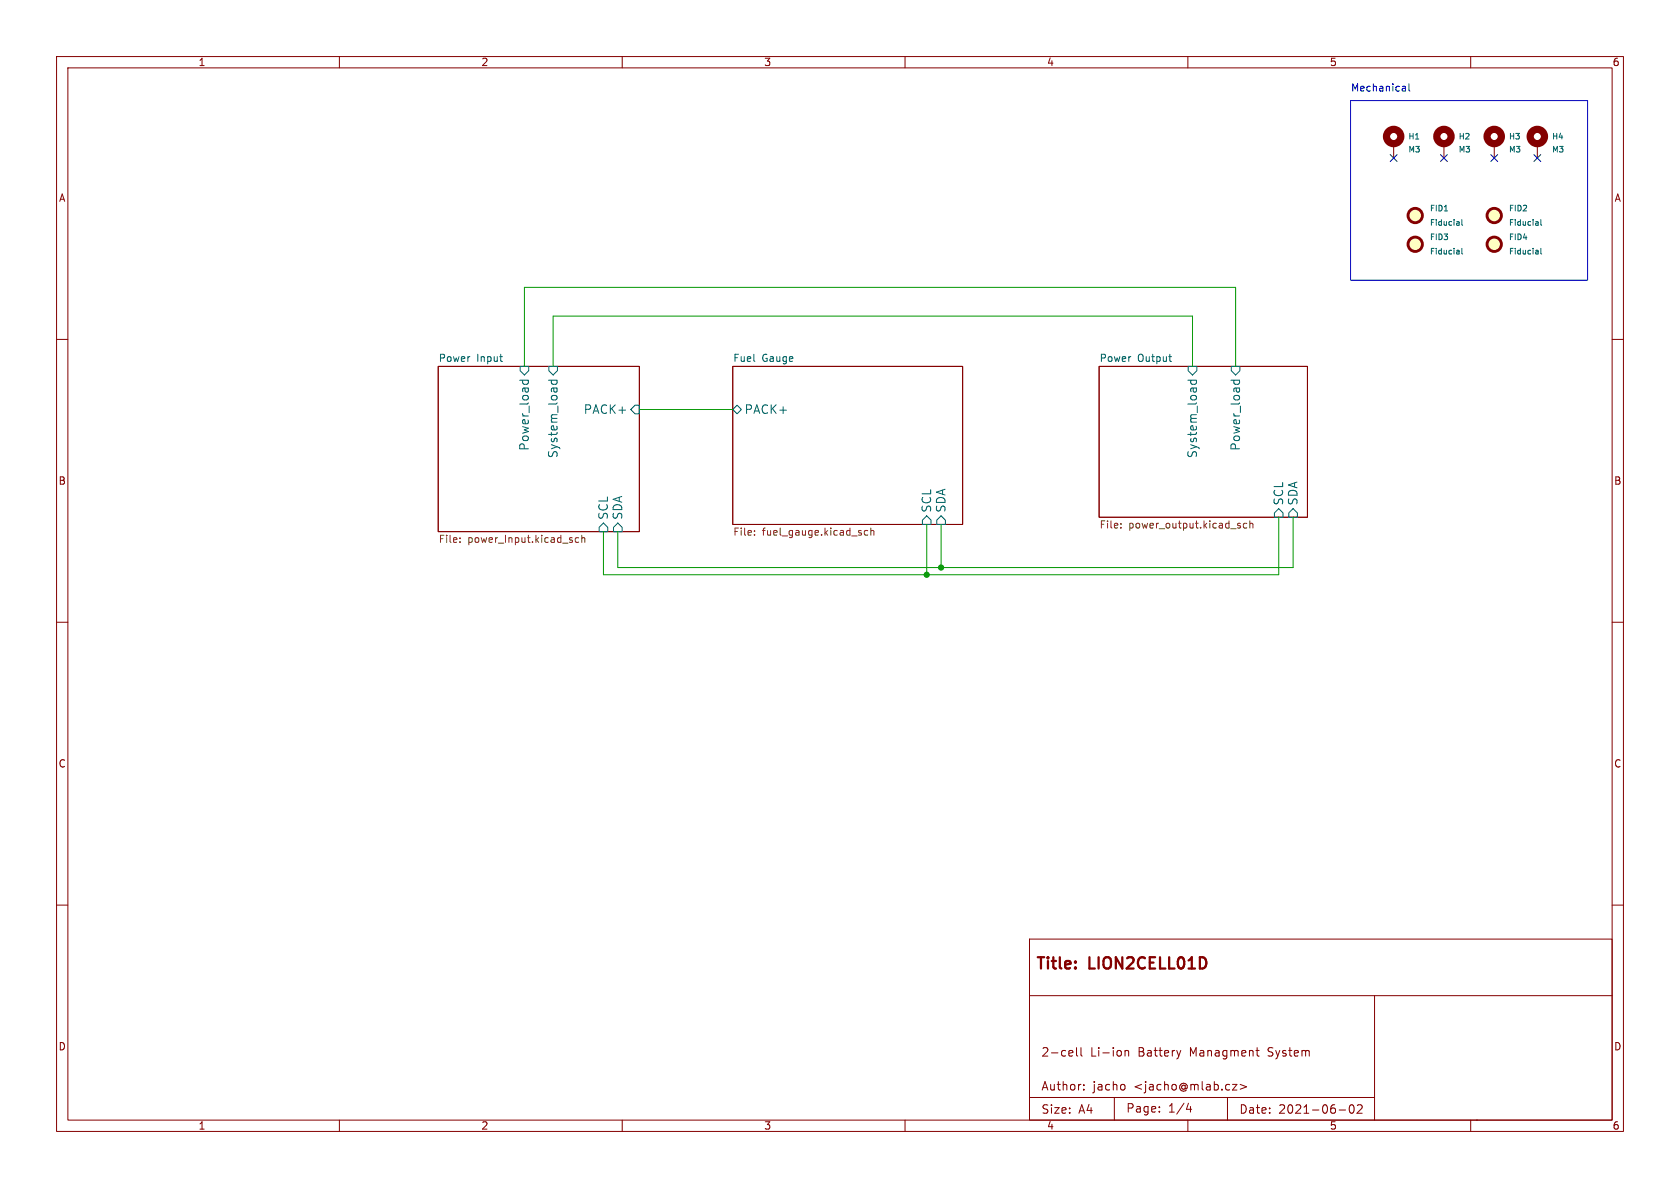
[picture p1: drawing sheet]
<svg xmlns="http://www.w3.org/2000/svg" width="297mm" height="210mm" viewBox="0 0 297 210" stroke-linecap="round" stroke-linejoin="round" font-family="sans-serif">
<g fill="none" stroke="#840000" stroke-width=".18">
<path d="M10 10h277v190h-277zM12 12h273v186h-273zM60 10v2M110 10v2M160 10v2M210 10v2M260 10v2M246.4 25.4v2.5M255.3 25.4v2.5M264.2 25.4v2.5M271.8 25.4v2.5M10 60h2"/>
<path d="M285 60h2M77.5 64.8h35.5v29.2h-35.5zM129.5 64.8h40.7v27.9h-40.7zM194.3 64.8h36.8v26.6h-36.8zM10 110h2M285 110h2M10 160h2M285 160h2M182 166h103v32h-103zM182 176h103M243 176v22M60 198v2"/>
<path d="M110 198v2M160 198v2M182 194h61M189.5 185.7l.2 .4-.7 .1M189.6 186.6l-.1 .1M190.3 185.2v1.3l.2 .2M191.1 185.2v1.3l.2 .2M191.6 192.6v.1M191.6 191.8v.1M197 194v4M198.7 191.8l.2 .2v.4l-.2 .2M198.9 185.7v1"/>
<path d="M198.9 185.8l.2-.1 .4 .1v.9M205 196.5v.1M205 195.7v.1M208.7 185.7l-.3 1M210 198v2M210.1 195l-.4 1.1h1M210.5 195.6v1M217 194v4M217.9 191.7h.8l-.8 1h.8M219.2 191.7l1.2 .4-1.2 .5M222 185.7h.6M222.2 185.2v1.3l.4 .2"/>
<path d="M236.7 196.2h1.2M238.7 195.4l.2-.1a.81 .81 0 0 1 .6 .6 .81 .81 0 0 1-.3 .8l-.2 .1a.81 .81 0 0 1-.6-.6 .81 .81 0 0 1 .3-.8zM240 195.4l.5-.1 .2 .1 .1 .3-.9 1.1h.9M260 198v2M261 198h.1"/>
</g>
<g fill="none" stroke="#006464" stroke-width=".18">
<path d="M257.8 39.2l.2 .1v.5M258 39.8h-.1M258 39.4h-.1M258.4 38.8v.9l.2 .1M271.8 39.2l.1 .1v.5M271.9 39.8h-.1M271.9 39.4h-.1M272.4 38.8v.9l.1 .1M257.8 44.2l.2 .2v.5M258 44.9h-.1M258 44.5h-.1M258.4 43.9v.9l.2 .1"/>
<path d="M271.8 44.2l.1 .2v.5M271.9 44.9h-.1M271.9 44.5h-.1M272.4 43.9v.9l.1 .1M88.3 63h.5M88.7 63.9h.1M91.9 67.2h1.5M91.9 64.8h1.6v.7l-.8 .8-.8-.8zM92.5 67.2l-.1 .4 .3 .3M93.3 67.2l.1 .4-.3 .3M97 67.2h1.5M97 64.8h1.6v.7l-.8 .8-.8-.8z"/>
<path d="M97.5 67.2v.4l.3 .3h.4l.2-.1v-.6M112.3 71.6h.7v1.6h-.7l-.8-.8zM130.3 71.6l.8 .8-.8 .8-.8-.8zM206.6 63h.5M207 63.9h.1M210 67.2h1.5M210.1 64.8h1.5v.7l-.8 .8-.7-.8zM210.6 67.2l-.1 .4 .3 .3h.4l.2-.1v-.6M217.6 67.2h1.5M217.7 64.8h1.5v.7l-.8 .8-.7-.8zM218.2 67.2l-.1 .4 .3 .3M219.1 67.2v.4l-.3 .3"/>
<path d="M106.7 92.5l.7 .7v.8h-1.5v-.8zM109.2 92.5l.8 .7v.8h-1.5v-.8zM163.1 91.9l.7-.7 .8 .7v.8h-1.5zM166.4 91.2l.7 .7v.8h-1.5v-.8zM226.1 89.9l.7 .8v.7h-1.5v-.7zM227.8 90.7l.8-.8 .8 .8v.7h-1.6z"/>
</g>
<g fill="none" stroke="#725600" stroke-width=".18">
<path d="M81.3 95.8v.1M81.3 95.1v.1M102.3 95.1l-.4-.1-.2 .3 .1 .5h.5M102.8 95.2l.2-.2 .3 .1 .1 .8M102.8 94.6v1.3M133.4 94.5v.1M133.4 93.8v.2M153.4 93.8h-.4l-.2 .2 .1 .6h.5M154 93.9l.1-.1h.3l.1 .8M154 93.3v1.3M198.2 93.2v.1M198.2 92.6v.1"/>
<path d="M219 92.9l.3 .1v.2l-.2 .1h-.2M219 92.5l.3 .1M220.4 92.6l-.3-.1-.3 .2 .1 .6h.5M221 92.6l.1-.1 .3 .1 .1 .7M221 92.1v1.2"/>
</g>
<g fill="none" stroke="#840000" stroke-width="1.3">
<circle cx="246.4" cy="24.1" r="1.27"/>
<circle cx="255.3" cy="24.1" r="1.27"/>
<circle cx="264.2" cy="24.1" r="1.27"/>
<circle cx="271.8" cy="24.1" r="1.27"/>
</g>
<g fill="#ffffc2" stroke="#ffffc2" stroke-width=".18">
<circle cx="250.2" cy="38.1" r="1.27"/>
<circle cx="250.2" cy="43.2" r="1.27"/>
<circle cx="264.2" cy="43.2" r="1.27"/>
<circle cx="264.2" cy="38.1" r="1.27"/>
</g>
<g fill="none" stroke="#840000" stroke-width=".51">
<circle cx="250.2" cy="38.1" r="1.27"/>
<circle cx="264.2" cy="38.1" r="1.27"/>
<circle cx="250.2" cy="43.2" r="1.27"/>
<circle cx="264.2" cy="43.2" r="1.27"/>
</g>
<path d="M238.8 17.8h41.9v31.7h-41.9zM248.1 15.2h.2l.2 .2v.7M248.5 16l-.4 .1M248.5 15.6h-.4M249.1 14.8v1.1l.2 .2" fill="none" stroke="#0000c2" stroke-width=".18"/>
<path d="M92.7 64.8v-14h125.7v14M97.8 64.8v-8.9h113v8.9M113 72.4h16.5M163.8 92.7v8.9M166.4 92.7v7.6M226.1 91.4v10.2h-119.4v-7.6M228.6 91.4v8.9h-119.4v-6.3" fill="none" stroke="#009600" stroke-width=".18"/>
<path d="M245.8 27.3l1.2 1.2M247 27.3l-1.2 1.2M254.7 27.3l1.2 1.2M255.9 27.3l-1.2 1.2M263.6 27.3l1.2 1.2M264.8 27.3l-1.2 1.2M271.2 27.3l1.2 1.2M272.4 27.3l-1.2 1.2" fill="none" stroke="#000084" stroke-width=".18"/>
<g fill="#009600" stroke="#009600" stroke-width=".18">
<circle cx="163.8" cy="101.6" r=".46"/>
<circle cx="166.4" cy="100.3" r=".46"/>
</g>
<g font-size="2.8" fill="#840000">
<text x="183" y="171.9">Title:</text>
<text x="192.7" y="171.9">LION2CELL01D</text>
</g>
<g font-size="2.1" fill="#006464">
<text x="103.1" y="73.4">PACK+</text>
<text x="131.5" y="73.4">PACK+</text>
<text x="93.7" y="79.7" transform="rotate(-90 93.7 79.7)">Power_load</text>
<text x="98.8" y="81.1" transform="rotate(-90 98.8 81.1)">System_load</text>
<text x="211.8" y="81.1" transform="rotate(-90 211.8 81.1)">System_load</text>
<text x="219.4" y="79.7" transform="rotate(-90 219.4 79.7)">Power_load</text>
<text x="227.1" y="89.5" transform="rotate(-90 227.1 89.5)">SCL</text>
<text x="229.6" y="89.5" transform="rotate(-90 229.6 89.5)">SDA</text>
<text x="107.7" y="92" transform="rotate(-90 107.7 92)">SCL</text>
<text x="110.2" y="92" transform="rotate(-90 110.2 92)">SDA</text>
<text x="164.8" y="90.7" transform="rotate(-90 164.8 90.7)">SCL</text>
<text x="167.4" y="90.7" transform="rotate(-90 167.4 90.7)">SDA</text>
</g>
<g font-size="2.1" fill="#840000">
<text x="184" y="187">2-cell</text>
<text x="192.7" y="187">Li-ion</text>
<text x="201.2" y="187">Battery</text>
<text x="210.5" y="187">Managment</text>
<text x="224.4" y="187">System</text>
<text x="184" y="193">Author:</text>
<text x="184" y="197.1">Size:</text>
<text x="190.7" y="197.1">A4</text>
<text x="193.2" y="193">jacho</text>
<text x="199" y="196.9">Page:</text>
<text x="200.5" y="193">&lt;jacho@mlab.cz&gt;</text>
<text x="206.5" y="196.9">1/4</text>
<text x="219" y="197.1">Date:</text>
<text x="226" y="197.1">2021-06-02</text>
</g>
<g font-size="1.8" fill="#840000">
<text x="35" y="11.9">1</text>
<text x="85" y="11.9">2</text>
<text x="135" y="11.9">3</text>
<text x="185" y="11.9">4</text>
<text x="235" y="11.9">5</text>
<text x="285" y="11.9">6</text>
<text x="10.3" y="35.9">A</text>
<text x="285.3" y="35.9">A</text>
<text x="10.3" y="85.9">B</text>
<text x="285.3" y="85.9">B</text>
<text x="10.3" y="135.9">C</text>
<text x="285.3" y="135.9">C</text>
<text x="10.3" y="185.9">D</text>
<text x="285.3" y="185.9">D</text>
<text x="35" y="199.9">1</text>
<text x="85" y="199.9">2</text>
<text x="135" y="199.9">3</text>
<text x="185" y="199.9">4</text>
<text x="235" y="199.9">5</text>
<text x="285" y="199.9">6</text>
</g>
<text font-size="1.8" fill="#0000c2" x="238.8" y="16.3">Mechanical</text>
<g font-size="1.8" fill="#006464">
<text x="77.5" y="64.1">Power</text>
<text x="84.3" y="64.1">Input</text>
<text x="129.5" y="64.1">Fuel</text>
<text x="134.7" y="64.1">Gauge</text>
<text x="194.3" y="64.1">Power</text>
<text x="201.1" y="64.1">Output</text>
</g>
<g font-size="1.8" fill="#725600">
<text x="129.5" y="95">File:</text>
<text x="134.8" y="95">fuel_gauge.kicad_sch</text>
<text x="194.3" y="93.8">File:</text>
<text x="199.5" y="93.8">power_output.kicad_sch</text>
<text x="77.5" y="96.3">File:</text>
<text x="82.7" y="96.3">power_Input.kicad_sch</text>
</g>
<g font-size="1.4" fill="#006464">
<text x="248.9" y="27.2">M3</text>
<text x="248.9" y="24.9">H1</text>
<text x="257.8" y="24.9">H2</text>
<text x="257.8" y="27.2">M3</text>
<text x="266.7" y="24.9">H3</text>
<text x="266.7" y="27.2">M3</text>
<text x="274.3" y="24.9">H4</text>
<text x="274.3" y="27.2">M3</text>
<text x="252.7" y="37.6">FID1</text>
<text x="252.7" y="40.1">Fiducial</text>
<text x="266.7" y="37.6">FID2</text>
<text x="266.7" y="40.1">Fiducial</text>
<text x="252.7" y="42.6">FID3</text>
<text x="252.7" y="45.2">Fiducial</text>
<text x="266.7" y="42.6">FID4</text>
<text x="266.7" y="45.2">Fiducial</text>
</g>
</svg>
